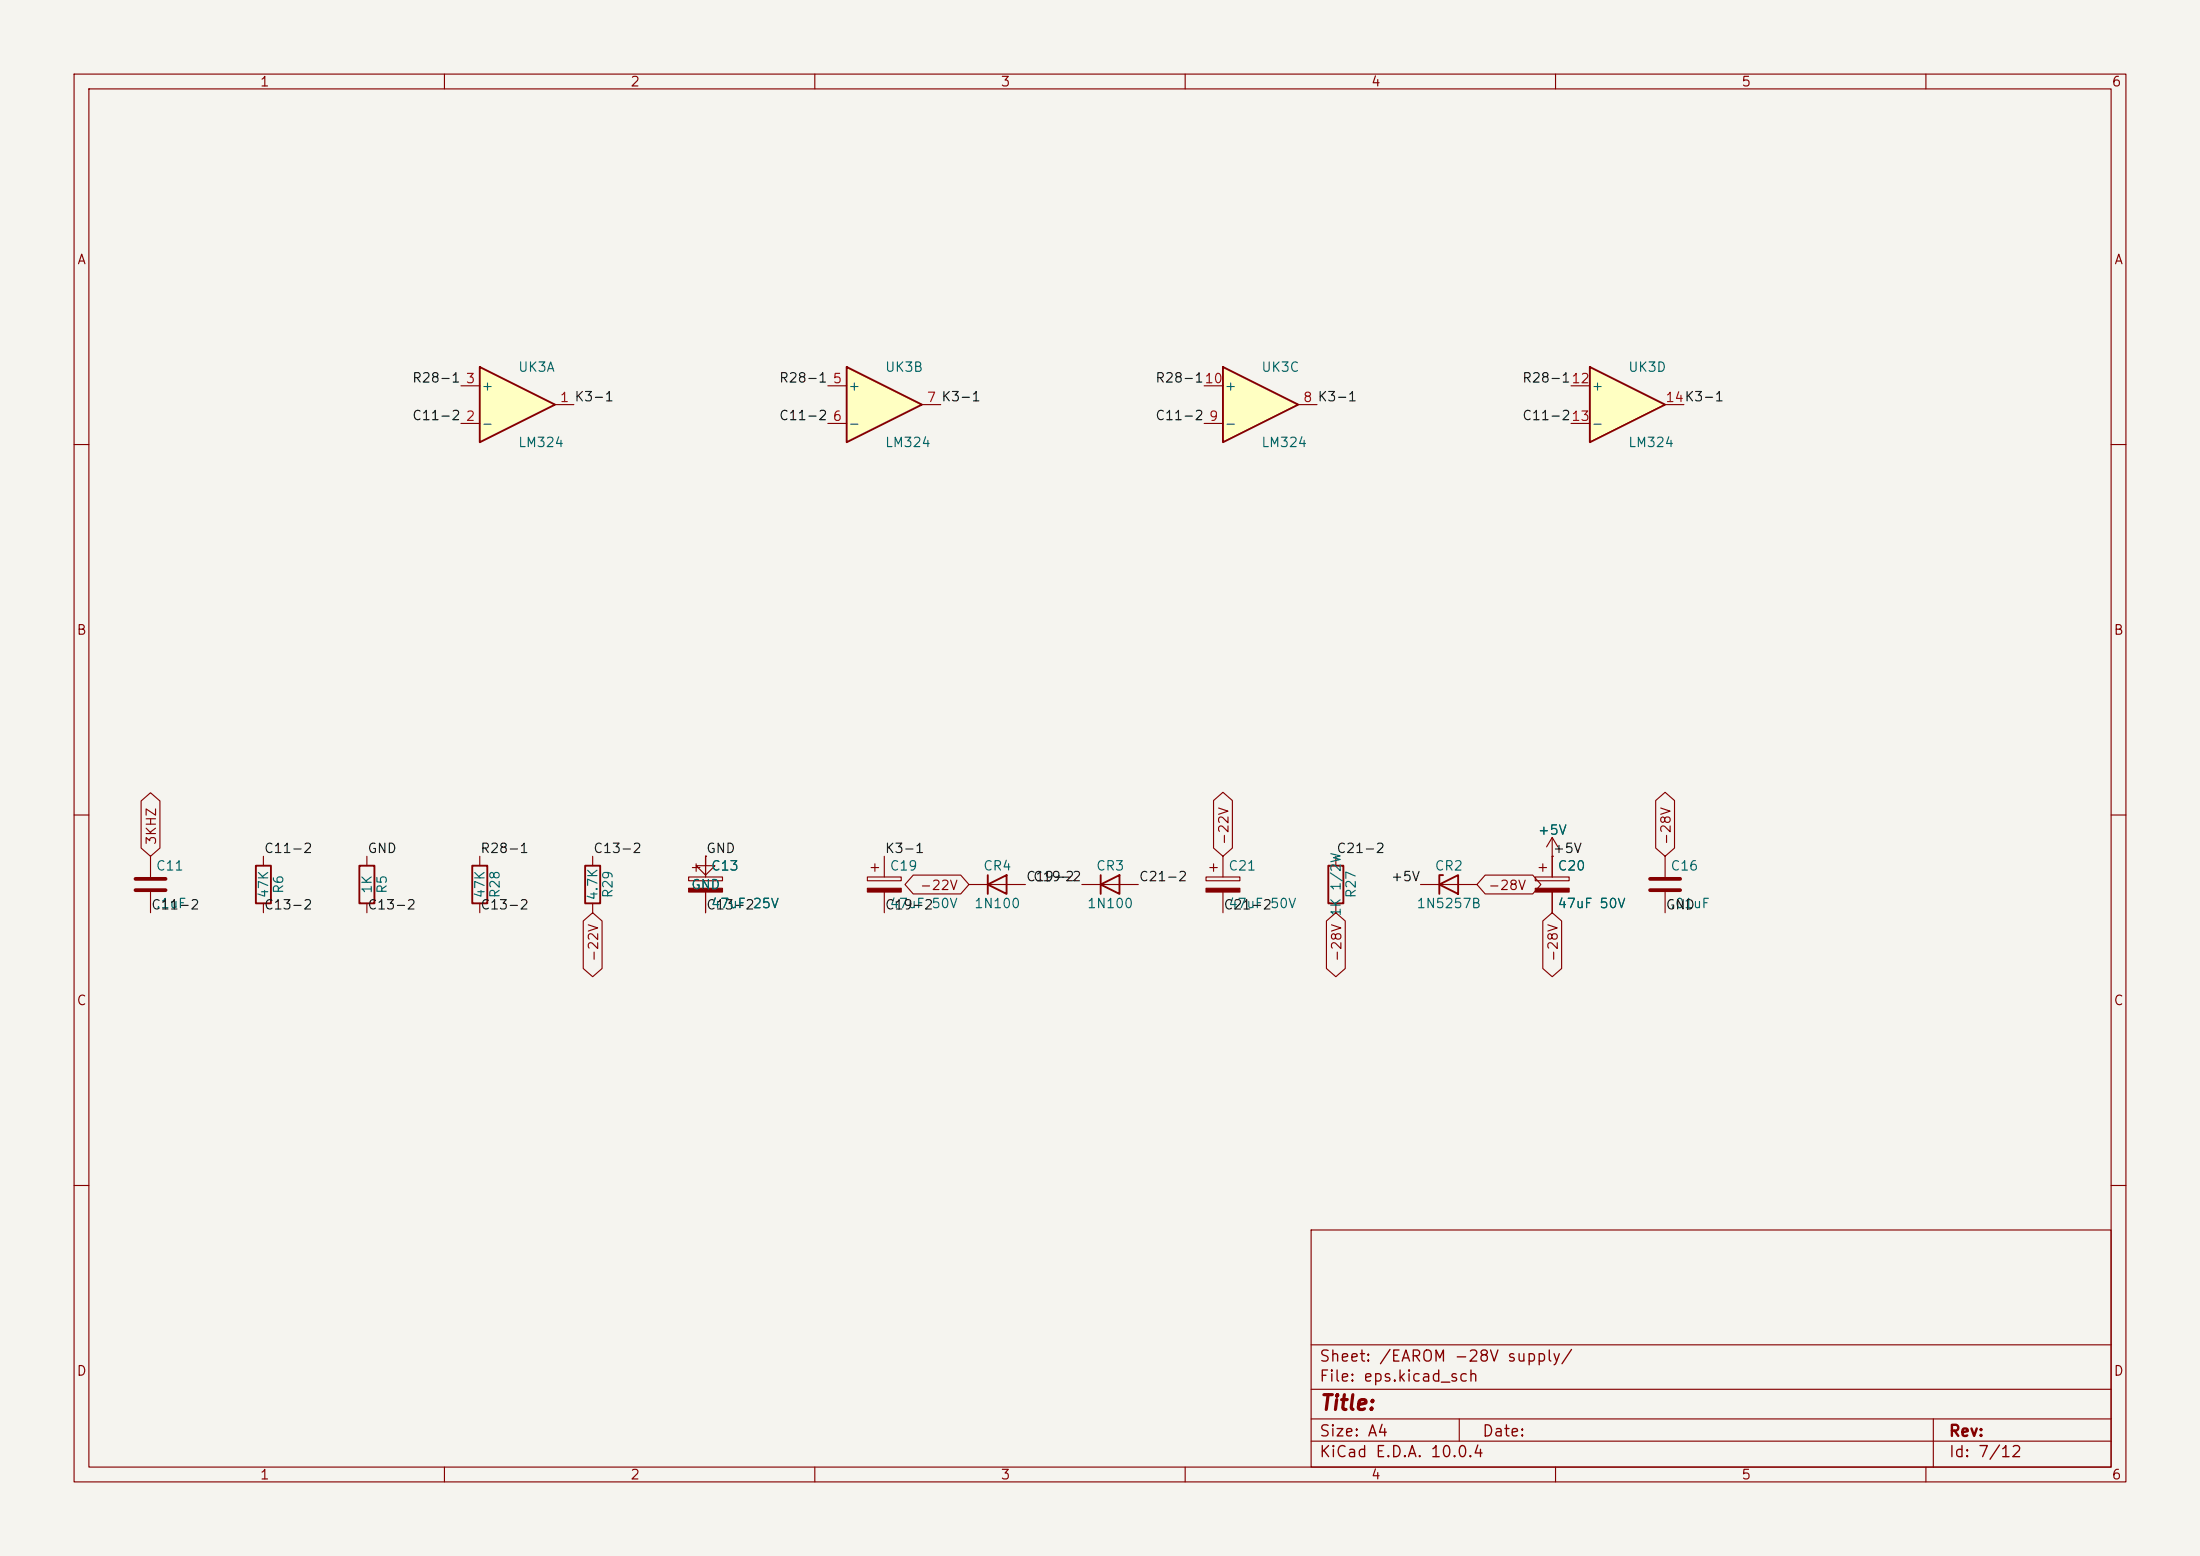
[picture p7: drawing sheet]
<svg xmlns="http://www.w3.org/2000/svg" width="297mm" height="210mm" viewBox="0 0 297 210" stroke-linecap="round" stroke-linejoin="round" font-family="sans-serif">
<path d="M0 0h297v210h-297z" fill="#f5f4ef" stroke="#f5f4ef" stroke-width=".14"/>
<g fill="none" stroke="#840000" stroke-width=".15">
<path d="M10 10h277v190h-277zM12 12h273v186h-273zM60 10v2M110 10v2M160 10v2M210 10v2M260 10v2M10 60h2M285 60h2M10 110h2M285 110h2M10 160h2"/>
<path d="M177 166h108v32h-108zM285 160h2M60 198v2M110 198v2M160 198v2M177 194.5h108M177 191.5h108M177 187.5h108M177 181.5h108M197 191.5v3M210 198v2M260 198v2"/>
<path d="M261 191.5v6.5"/>
</g>
<path d="M114.3 49.5l10.2 5.1-10.2 5.1z" fill="#ffffc2"/>
<path d="M114.3 49.5l10.2 5.1-10.2 5.1zM63.8 116.8h2v5.1h-2zM179.3 116.8h2.1v5.1h-2.1z" fill="none" stroke="#840000" stroke-width=".25"/>
<path d="M111.8 52.1h2.5M111.8 57.2h2.5M124.5 54.6h2.5M64.8 115.6v1.2M180.3 115.6v1.2M64.8 121.9v1.3M180.3 121.9v1.3" fill="none" stroke="#840000" stroke-width=".15"/>
<path d="M165.1 49.5l10.2 5.1-10.2 5.1z" fill="#ffffc2"/>
<path d="M165.1 49.5l10.2 5.1-10.2 5.1z" fill="none" stroke="#840000" stroke-width=".25"/>
<path d="M162.6 57.2h2.5M162.6 52.1h2.5M175.3 54.6h2.5" fill="none" stroke="#840000" stroke-width=".15"/>
<path d="M214.6 49.5l10.2 5.1-10.2 5.1z" fill="#ffffc2"/>
<path d="M214.6 49.5l10.2 5.1-10.2 5.1zM48.5 116.8h2v5.1h-2zM133.3 119.4l2.6-1.3v2.6zM133.3 118.1v2.6M148.6 119.4l2.5-1.3v2.6zM148.6 118.1v2.6M194.3 119.4l2.5-1.3v2.6zM194.8 118.1h-.5v2.6" fill="none" stroke="#840000" stroke-width=".25"/>
<g fill="none" stroke="#840000" stroke-width=".15">
<path d="M212.1 52.1h2.5M212.1 57.2h2.5M224.8 54.6h2.5M49.5 115.6v1.2M130.8 119.4h7.6M146 119.4h7.7M162.8 118.4h4.6v.5h-4.6zM163.3 117.1h1M163.8 116.6v1M165.1 115.6v2.8M191.8 119.4h7.6M207.3 118.4h4.5v.5h-4.5z"/>
<path d="M207.8 117.1h1M208.3 116.6v1M209.5 115.6h.1M209.5 113v5.4M209.5 113l-.7 1.3M209.5 113l.8 1.3M224.8 115.6v2.8M49.5 121.9v1.3M165.1 120.4v2.8M209.5 120.4v2.8M224.8 120.4v2.8"/>
</g>
<g fill="#840000" stroke="#840000" stroke-width=".15">
<path d="M207.3 119.9h4.5v.5h-4.5z"/>
<path d="M162.8 119.9h4.6v.5h-4.6z"/>
</g>
<path d="M222.8 118.6h4M222.8 120.1h4" fill="none" stroke="#840000" stroke-width=".51"/>
<path d="M64.8 49.5l10.1 5.1-10.1 5.1z" fill="#ffffc2"/>
<path d="M64.8 49.5l10.1 5.1-10.1 5.1zM34.5 116.8h2.1v5.1h-2.1zM79 116.8h2v5.1h-2z" fill="none" stroke="#840000" stroke-width=".25"/>
<g fill="none" stroke="#840000" stroke-width=".15">
<path d="M62.2 57.2h2.6M62.2 52.1h2.6M74.9 54.6h2.6M19 108.1l1.3-1.1 1.3 1.1v6.4l-1.3 1.1-1.3-1.1zM20.3 115.6v2.8M35.6 115.6v1.2M80 115.6v1.2M93 118.4h4.5v.5h-4.5zM93.5 117.1h1M94 116.6v1M95.2 115.6v1.2h1.3l-1.3 1.3-1.2-1.3h1.2M95.2 115.6h.1"/>
<path d="M95.2 115.6v2.8M117.1 118.4h4.6v.5h-4.6zM117.6 117.1h1M118.1 116.6v1M119.4 115.6v2.8M123.3 118.1h6.4l1.1 1.3-1.1 1.3h-6.4l-1.1-1.3zM163.8 108l1.3-1.1 1.3 1.1v6.5l-1.3 1.1-1.3-1.1zM200.5 118.1h6.4l1.1 1.3-1.1 1.3h-6.4l-1.1-1.3zM209.5 115.6h.1M209.5 115.6v2.8M223.5 108l1.3-1.1 1.3 1.1v6.5l-1.3 1.1-1.3-1.1zM20.3 120.4v2.8"/>
<path d="M35.6 121.9v1.3M78.7 124.3l1.3-1.1 1.3 1.1v6.4l-1.3 1.1-1.3-1.1zM80 121.9v1.3M95.2 120.4v2.8M119.4 120.4v2.8M179.1 124.3l1.2-1.1 1.3 1.1v6.4l-1.3 1.1-1.2-1.1zM208.3 124.3l1.2-1.1 1.3 1.1v6.4l-1.3 1.1-1.2-1.1zM209.5 120.4v2.8"/>
</g>
<g fill="#840000" stroke="#840000" stroke-width=".15">
<path d="M117.1 119.9h4.6v.5h-4.6z"/>
<path d="M93 119.9h4.5v.5h-4.5z"/>
</g>
<path d="M18.3 118.6h4.1M18.3 120.1h4.1" fill="none" stroke="#840000" stroke-width=".51"/>
<text font-size="2" fill="#840000" x="178" y="190.8">Title:</text>
<g font-size="1.5" fill="#840000">
<text x="178" y="184.2">Sheet: /EAROM -28V supply/</text>
<text x="178" y="186.9">File: eps.kicad_sch</text>
<text x="178" y="197.1">KiCad E.D.A. 10.0.4</text>
<text x="178" y="194.3">Size: A4</text>
<text x="200" y="194.3">Date:</text>
<text x="263" y="194.3">Rev:</text>
<text x="263" y="197.1">Id: 7/12</text>
</g>
<g font-size="1.3" fill="#840000">
<text x="35" y="12">1</text>
<text x="85" y="12">2</text>
<text x="135" y="12">3</text>
<text x="185" y="12">4</text>
<text x="235" y="12">5</text>
<text x="285" y="12">6</text>
<text x="10.3" y="36">A</text>
<text x="285.3" y="36">A</text>
<text x="10.3" y="86">B</text>
<text x="285.3" y="86">B</text>
<text x="21.4" y="114.1" transform="rotate(-90 21.4 114.1)">3KHZ</text>
<text x="166.2" y="114.1" transform="rotate(-90 166.2 114.1)">-22V</text>
<text x="225.9" y="114.1" transform="rotate(-90 225.9 114.1)">-28V</text>
<text x="124.1" y="120.4">-22V</text>
<text x="200.8" y="120.4">-28V</text>
<text x="81.1" y="129.9" transform="rotate(-90 81.1 129.9)">-22V</text>
<text x="181.4" y="129.9" transform="rotate(-90 181.4 129.9)">-28V 1K 1/2W</text>
<text x="210.6" y="129.9" transform="rotate(-90 210.6 129.9)">-28V</text>
<text x="10.3" y="136">C</text>
<text x="285.3" y="136">C</text>
<text x="10.3" y="186">D</text>
<text x="285.3" y="186">D</text>
<text x="35" y="200">1</text>
<text x="85" y="200">2</text>
<text x="135" y="200">3</text>
<text x="185" y="200">4</text>
<text x="235" y="200">5</text>
<text x="285" y="200">6</text>
</g>
<g font-size="1.3" fill="#0f0f0f">
<text x="55.6" y="51.9">R28-1</text>
<text x="105.1" y="51.9">R28-1</text>
<text x="155.9" y="51.9">R28-110</text>
<text x="205.4" y="51.9">R28-112</text>
<text x="55.6" y="57">C11-2</text>
<text x="105.1" y="57">C11-2</text>
<text x="155.9" y="57">C11-2</text>
<text x="205.4" y="57">C11-213</text>
<text x="35.6" y="115.4">C11-2</text>
<text x="49.5" y="115.4">GND</text>
<text x="64.8" y="115.4">R28-1</text>
<text x="80" y="115.4">C13-2</text>
<text x="95.2" y="115.4">GND</text>
<text x="119.4" y="115.4">K3-1</text>
<text x="138.4" y="119.3">C19-2</text>
<text x="139.4" y="119.3">C19-2</text>
<text x="153.7" y="119.3">C21-2</text>
<text x="180.3" y="115.4">C21-2</text>
<text x="187.7" y="119.3">+5V</text>
<text x="209.5" y="115.4">+5V</text>
<text x="20.3" y="123.1">C11-2</text>
<text x="35.6" y="123.1">C13-2</text>
<text x="49.5" y="123.1">C13-2</text>
<text x="64.8" y="123.1">C13-2</text>
<text x="95.2" y="123.1">C13-225V</text>
<text x="119.4" y="123.1">C19-250V</text>
<text x="165.1" y="123.1">C21-250V</text>
<text x="224.8" y="123.1">GND</text>
</g>
<g font-size="1.3" fill="#a90000">
<text x="62.8" y="52">3</text>
<text x="112.3" y="52">5</text>
<text x="62.8" y="57.1">2</text>
<text x="75.5" y="54.6">1 K3-1</text>
<text x="112.3" y="57.1">6</text>
<text x="125" y="54.6">7 K3-1</text>
<text x="163.1" y="57.1">9</text>
<text x="175.8" y="54.6">8 K3-1</text>
<text x="224.7" y="54.6">14K3-1</text>
</g>
<g font-size="1.3" fill="#006464">
<text x="64.9" y="53">+</text>
<text x="69.9" y="50.5">UK3A</text>
<text x="114.4" y="53">+</text>
<text x="119.4" y="50.5">UK3B</text>
<text x="165.2" y="53">+</text>
<text x="170.2" y="50.5">UK3C</text>
<text x="214.8" y="53">+</text>
<text x="219.7" y="50.5">UK3D</text>
<text x="64.9" y="58.1">-</text>
<text x="114.4" y="58.1">-</text>
<text x="165.2" y="58.1">-</text>
<text x="214.8" y="58.1">-</text>
<text x="69.9" y="60.7">LM324</text>
<text x="119.4" y="60.7">LM324</text>
<text x="170.2" y="60.7">LM324</text>
<text x="219.7" y="60.7">LM324</text>
<text x="207.5" y="113">+5V</text>
<text x="21" y="117.8">C11</text>
<text x="95.9" y="117.8">C13</text>
<text x="120" y="117.8">C19</text>
<text x="132.6" y="117.8">CR4</text>
<text x="147.9" y="117.8">CR3</text>
<text x="165.7" y="117.8">C21</text>
<text x="193.6" y="117.8">CR2</text>
<text x="210.2" y="117.8">C20</text>
<text x="225.4" y="117.8">C16</text>
<text x="21" y="122.9">.1uF</text>
<text x="36.5" y="121.3" transform="rotate(-90 36.5 121.3)">47K</text>
<text x="38.6" y="120.7" transform="rotate(-90 38.6 120.7)">R6</text>
<text x="50.5" y="120.7" transform="rotate(-90 50.5 120.7)">1K</text>
<text x="52.5" y="120.7" transform="rotate(-90 52.5 120.7)">R5</text>
<text x="65.7" y="121.3" transform="rotate(-90 65.7 121.3)">47K</text>
<text x="67.8" y="121.3" transform="rotate(-90 67.8 121.3)">R28</text>
<text x="81" y="121.6" transform="rotate(-90 81 121.6)">4.7K</text>
<text x="83" y="121.3" transform="rotate(-90 83 121.3)">R29</text>
<text x="93.2" y="120.4">GND</text>
<text x="95.9" y="122.9">47uF 25V</text>
<text x="95.9" y="122.9">47uF</text>
<text x="120" y="122.9">47uF</text>
<text x="131.4" y="122.9">1N100</text>
<text x="146.7" y="122.9">1N100</text>
<text x="165.7" y="122.9">47uF</text>
<text x="183.3" y="121.3" transform="rotate(-90 183.3 121.3)">R27</text>
<text x="191.2" y="122.9">1N5257B</text>
<text x="210.2" y="122.9">47uF 50V</text>
<text x="225.4" y="122.9">.01uF</text>
</g>
</svg>
